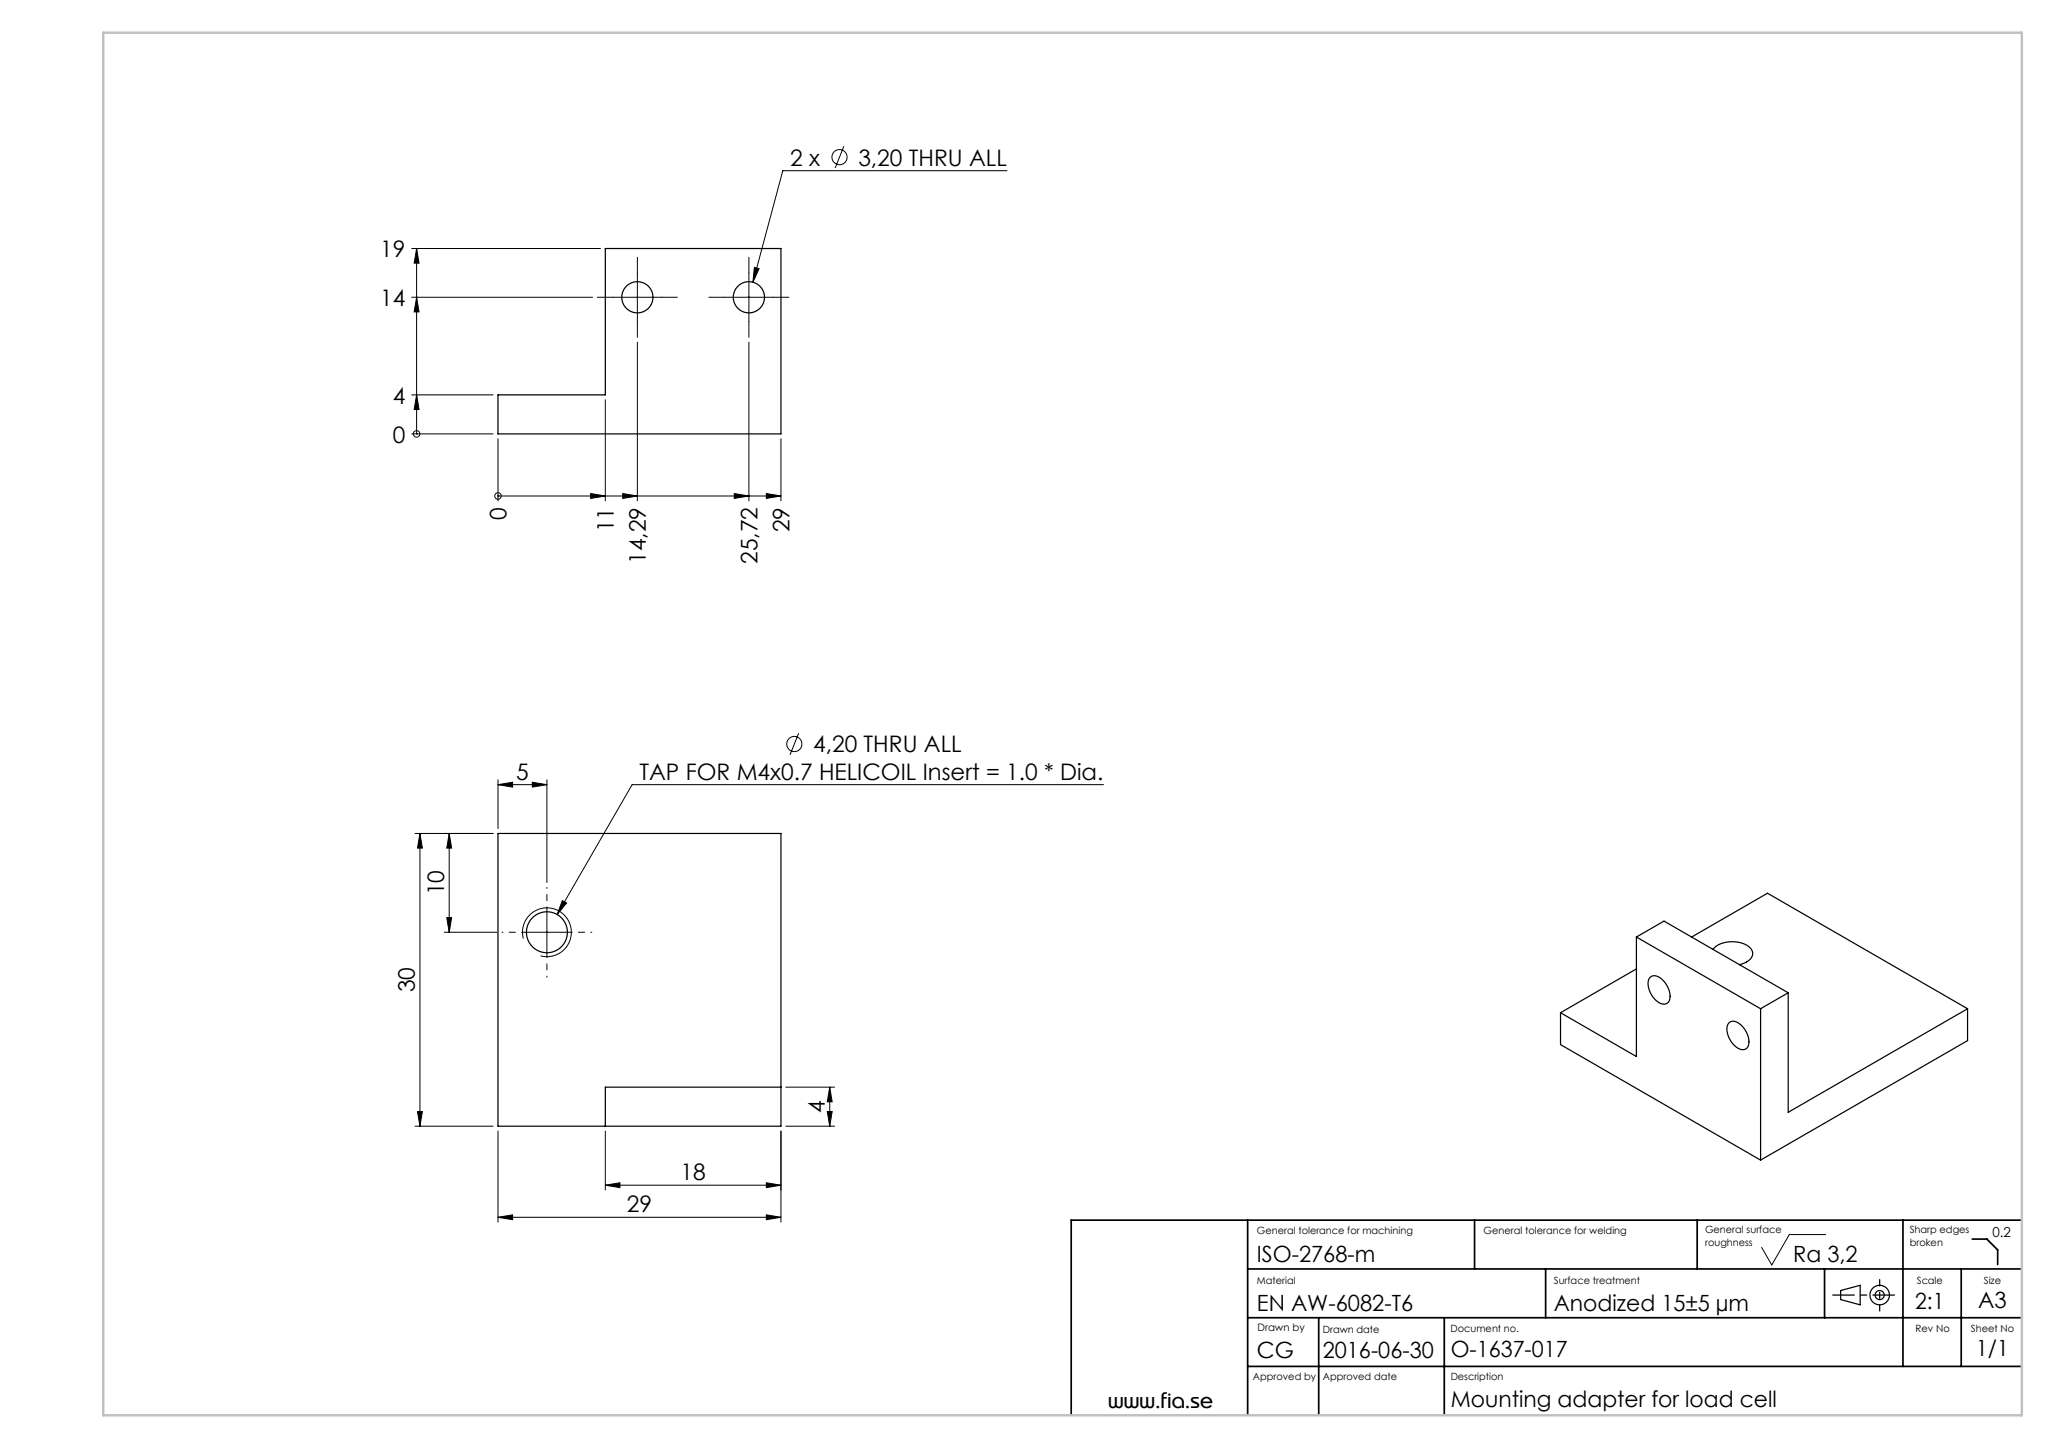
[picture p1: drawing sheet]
<svg xmlns="http://www.w3.org/2000/svg" width="420mm" height="297mm" viewBox="0 0 420 297" stroke-linecap="round" stroke-linejoin="round" font-family="sans-serif">
<g fill="none" stroke="#000" stroke-width=".2">
<path d="M173 30l-1.8 4.4M206.4 35h-45.9l-6.2 22.8M84.4 50.9h38.7M85.4 50.9l.5 3h-1zM85.4 50.9v38M130.6 55.9v10M153.5 55.9v10M154.6 54.8l1 .3-1.3 2.7zM84.4 60.9h37M85.4 60.9l.5 3h-1zM125.6 60.9h10M130.6 70.1v32.6"/>
<path d="M148.5 60.9h10M153.5 70.1v32.6M84.4 88.9h16.7M84.4 80.9h16.7M85.4 80.9l.5 3h-1zM85.4 88.9h.1M102.1 89.9v12.8M124.1 81.9v20.8M160.1 89.9v12.8M102.1 101.7h.1M102.1 101.7h58M121.1 101.2l3 .5-3 .5z"/>
<path d="M127.6 101.2l3 .5-3 .5zM150.5 101.2l3 .5-3 .5zM157.1 101.2l3 .5-3 .5zM102.1 159.8v10M112.1 159.8v21.1M163.7 150.3l-1.8 4.4M85.1 170.8h16M86.1 170.8v60M86.1 170.8l.5 3h-1zM92.1 170.8v20.3M92.1 170.8l.5 3h-1zM102.1 160.8l3-.5v1z"/>
<path d="M102.1 160.8h10M109.1 160.3l3 .5-3 .5zM226.2 160.8h-96.6l-15.4 26.6M91.1 191.1h10.8M91.6 188.1h1l-.5 3zM107.1 191.1h10M107.3 192.4a5 5 0 0 1 4.4-6.3 5 5 0 0 1 5.4 5.4 5 5 0 0 1-6.3 4.4M112.1 186.1v10M115.3 184.6l.8 .5-1.9 2.3zM85.1 230.8h16M85.6 227.8h1l-.5 3zM102.1 231.8v18.7"/>
<path d="M124.1 231.8v12.1M160.1 231.8v18.7M161.1 230.8h10M161.1 222.8h10M169.6 227.8h1l-.5 3zM170.1 222.8l.5 3h-1zM170.1 222.8v8M102.1 249.5l3-.5v1zM102.1 249.5h58M124.1 242.9l3-.5v1zM124.1 242.9h36M157.1 249l3 .5-3 .5z"/>
<path d="M157.1 242.4l3 .5-3 .5zM374.2 253h-7.4l-3.6 6.3-2.1-3.6"/>
<circle cx="172.1" cy="32.2" r="1.56"/>
<circle cx="85.4" cy="88.9" r=".67"/>
<circle cx="102.1" cy="101.7" r=".67"/>
<circle cx="162.8" cy="152.5" r="1.56"/>
</g>
<g fill="none" stroke="#000" stroke-width=".25">
<path d="M124.1 50.9h36v38h-58v-8h22zM102.1 170.8h58v60h-58zM335.4 192.1l25.5 14.7M335.4 192.1l5.7-3.3 25.4 14.7M335.4 192.1v24.5l-15.5-9M335.4 198.6l-15.5 9M346.7 192.1l15.6-9 41 23.7M351.1 194.6a5.7 5.7 0 0 1 6.4-1.1 2 2 0 0 1 1.6 2.6 3.7 3.7 0 0 1-2.6 1.6M319.9 207.6v6.5l41 23.7M338.2 200.4a1.69 1.69 0 0 1 2.5 .4 4.3 4.3 0 0 1 1.4 4.4 1.45 1.45 0 0 1-2.3 .1 4.5 4.5 0 0 1-1.8-4.7zM354.3 209.7a1.69 1.69 0 0 1 2.6 .4 4.3 4.3 0 0 1 1.4 4.4 1.45 1.45 0 0 1-2.4 .1 4.5 4.5 0 0 1-1.7-4.6zM360.9 206.8v31"/>
<path d="M366.5 203.5l-5.6 3.3M366.5 203.5v24.5l36.8-21.2M403.3 206.8v6.5l-42.4 24.5M160.1 222.8h-36v8M377.3 264.5l4-1.1v4l-4-1z"/>
<circle cx="130.6" cy="60.9" r="3.2"/>
<circle cx="153.5" cy="60.9" r="3.2"/>
<circle cx="112.1" cy="191.1" r="4.2"/>
<circle cx="385.3" cy="265.4" r="2"/>
<circle cx="385.3" cy="265.4" r=".93"/>
</g>
<path d="M107.1 191.1h-4.2M112.1 186.1v-4.2M112.1 196.1v4.2M117.1 191.1h4.2" fill="none" stroke="#000" stroke-width=".2" stroke-dasharray="15.2 1.3 1.3 1.3" stroke-dashoffset="15"/>
<path d="M130.6 55.9v-3.2M153.5 55.9v-3.2M125.6 60.9h-3.2M130.6 65.9v3.2M135.6 60.9h3.2M148.5 60.9h-3.2M153.5 65.9v3.2M158.5 60.9h3.2" fill="none" stroke="#000" stroke-width=".2" stroke-dasharray="15.2 1.3 1.3 1.3"/>
<path d="M388.3 265.4h-12.6" fill="none" stroke="#000" stroke-width=".25" stroke-dasharray="15.2 1.3 1.3 1.3" stroke-dashoffset="10.8"/>
<path d="M385.3 268.7v-6.4" fill="none" stroke="#000" stroke-width=".25" stroke-dasharray="15.2 1.3 1.3 1.3" stroke-dashoffset="13.9"/>
<g fill="none" stroke="#000" stroke-width=".35">
<path d="M255.7 250.1v40M302.3 250.1v10M347.9 250.1v10M390.1 250.1v30M404.3 254h3l2.2 2.2v3M414.4 250.1h-194.8v40M255.7 270.1h158.7M255.7 260.1h158.7M270.3 270.1v20M296 270.1v20M316.8 260.1v10M374 260.1v10"/>
<path d="M402 260.1v20M255.7 280.1h158.7"/>
</g>
<path d="M21.2 6.7h393.2v283.4h-393.2z" fill="none" stroke="#c0c0c0" stroke-width=".5"/>
<g fill="#000">
<path d="M154.6 54.8l-.3 3 1.3-2.7zM115.3 184.6l-1.1 2.8 1.9-2.3z"/>
<path d="M85.4 60.9l.5 3h-1zM85.4 80.9l.5 3h-1zM85.4 50.9l.5 3h-1z"/>
<path d="M121.1 101.2l3 .5-3 .5zM127.6 101.2l3 .5-3 .5zM150.5 101.2l3 .5-3 .5zM157.1 101.2l3 .5-3 .5z"/>
<path d="M86.1 170.8l.5 3h-1zM85.6 227.8h1l-.5 3z"/>
<path d="M169.6 227.8h1l-.5 3zM170.1 222.8l.5 3h-1zM91.6 188.1h1l-.5 3zM92.1 170.8l.5 3h-1z"/>
<path d="M157.1 249l3 .5-3 .5zM102.1 249.5l3-.5v1z"/>
<path d="M157.1 242.4l3 .5-3 .5zM124.1 242.9l3-.5v1zM109.1 160.3l3 .5-3 .5zM102.1 160.8l3-.5v1z"/>
</g>
<g font-size="4.7">
<text x="162" y="33.9">2 x</text>
<text x="175.9" y="33.9">3,20 THRU ALL</text>
<text x="77.9" y="52.7">19</text>
<text x="77.9" y="62.7">14</text>
<text x="80.5" y="82.7">4</text>
<text x="80.5" y="90.7">0</text>
<text x="103.8" y="106.5" transform="rotate(-90 103.8 106.5)">0</text>
<text x="125.8" y="109.1" transform="rotate(-90 125.8 109.1)">11</text>
<text x="161.8" y="109.1" transform="rotate(-90 161.8 109.1)">29</text>
<text x="132.4" y="115.6" transform="rotate(-90 132.4 115.6)">14,29</text>
<text x="155.3" y="115.6" transform="rotate(-90 155.3 115.6)">25,72</text>
<text x="166.7" y="154.2">4,20 THRU ALL</text>
<text x="105.8" y="159.8">5</text>
<text x="131.1" y="159.8">TAP FOR M4x0.7 HELICOIL Insert = 1.0 * Dia.</text>
<text x="91.1" y="183.5" transform="rotate(-90 91.1 183.5)">10</text>
<text x="85.1" y="203.4" transform="rotate(-90 85.1 203.4)">30</text>
<text x="169.1" y="228.1" transform="rotate(-90 169.1 228.1)">4</text>
<text x="139.5" y="241.9">18</text>
<text x="128.5" y="248.5">29</text>
</g>
<g font-size="4.6">
<text x="257.6" y="258.6">ISO-2768-m</text>
<text x="367.6" y="258.6">Ra 3,2</text>
<text x="257.6" y="268.6">EN AW-6082-T6</text>
<text x="318.5" y="268.6">Anodized 15±5 µm</text>
<text x="392.6" y="268.3">2:1</text>
<text x="405.5" y="268">A3</text>
<text x="257.6" y="278.4">CG</text>
<text x="271.1" y="278.4">2016-06-30</text>
<text x="297.4" y="278.1">O-1637-017</text>
<text x="405.1" y="277.9">1/1</text>
<text x="297.4" y="288.4">Mounting adapter for load cell</text>
</g>
<text font-size="4.2" x="227.2" y="288.5">www.fia.se</text>
<text font-size="2.8" x="408.4" y="253.5">0.2</text>
<text font-size="2.1" x="257.7" y="272.8">Drawn by</text>
<g font-size="2">
<text x="257.6" y="252.9">General tolerance for machining</text>
<text x="304.1" y="252.9">General tolerance for welding</text>
<text x="349.5" y="252.8">General surface</text>
<text x="349.5" y="255.4">roughness</text>
<text x="391.4" y="252.8">Sharp edges</text>
<text x="391.4" y="255.4">broken</text>
<text x="257.6" y="263.2">Material</text>
<text x="318.5" y="263.2">Surface treatment</text>
<text x="392.9" y="263.2">Scale</text>
<text x="406.6" y="263.2">Size</text>
<text x="271.1" y="273.2">Drawn date</text>
<text x="297.3" y="273">Document no.</text>
<text x="392.7" y="273">Rev No</text>
<text x="404" y="273">Sheet No</text>
<text x="256.8" y="282.9">Approved by</text>
<text x="271.1" y="282.8">Approved date</text>
<text x="297.4" y="282.8">Description</text>
</g>
</svg>
